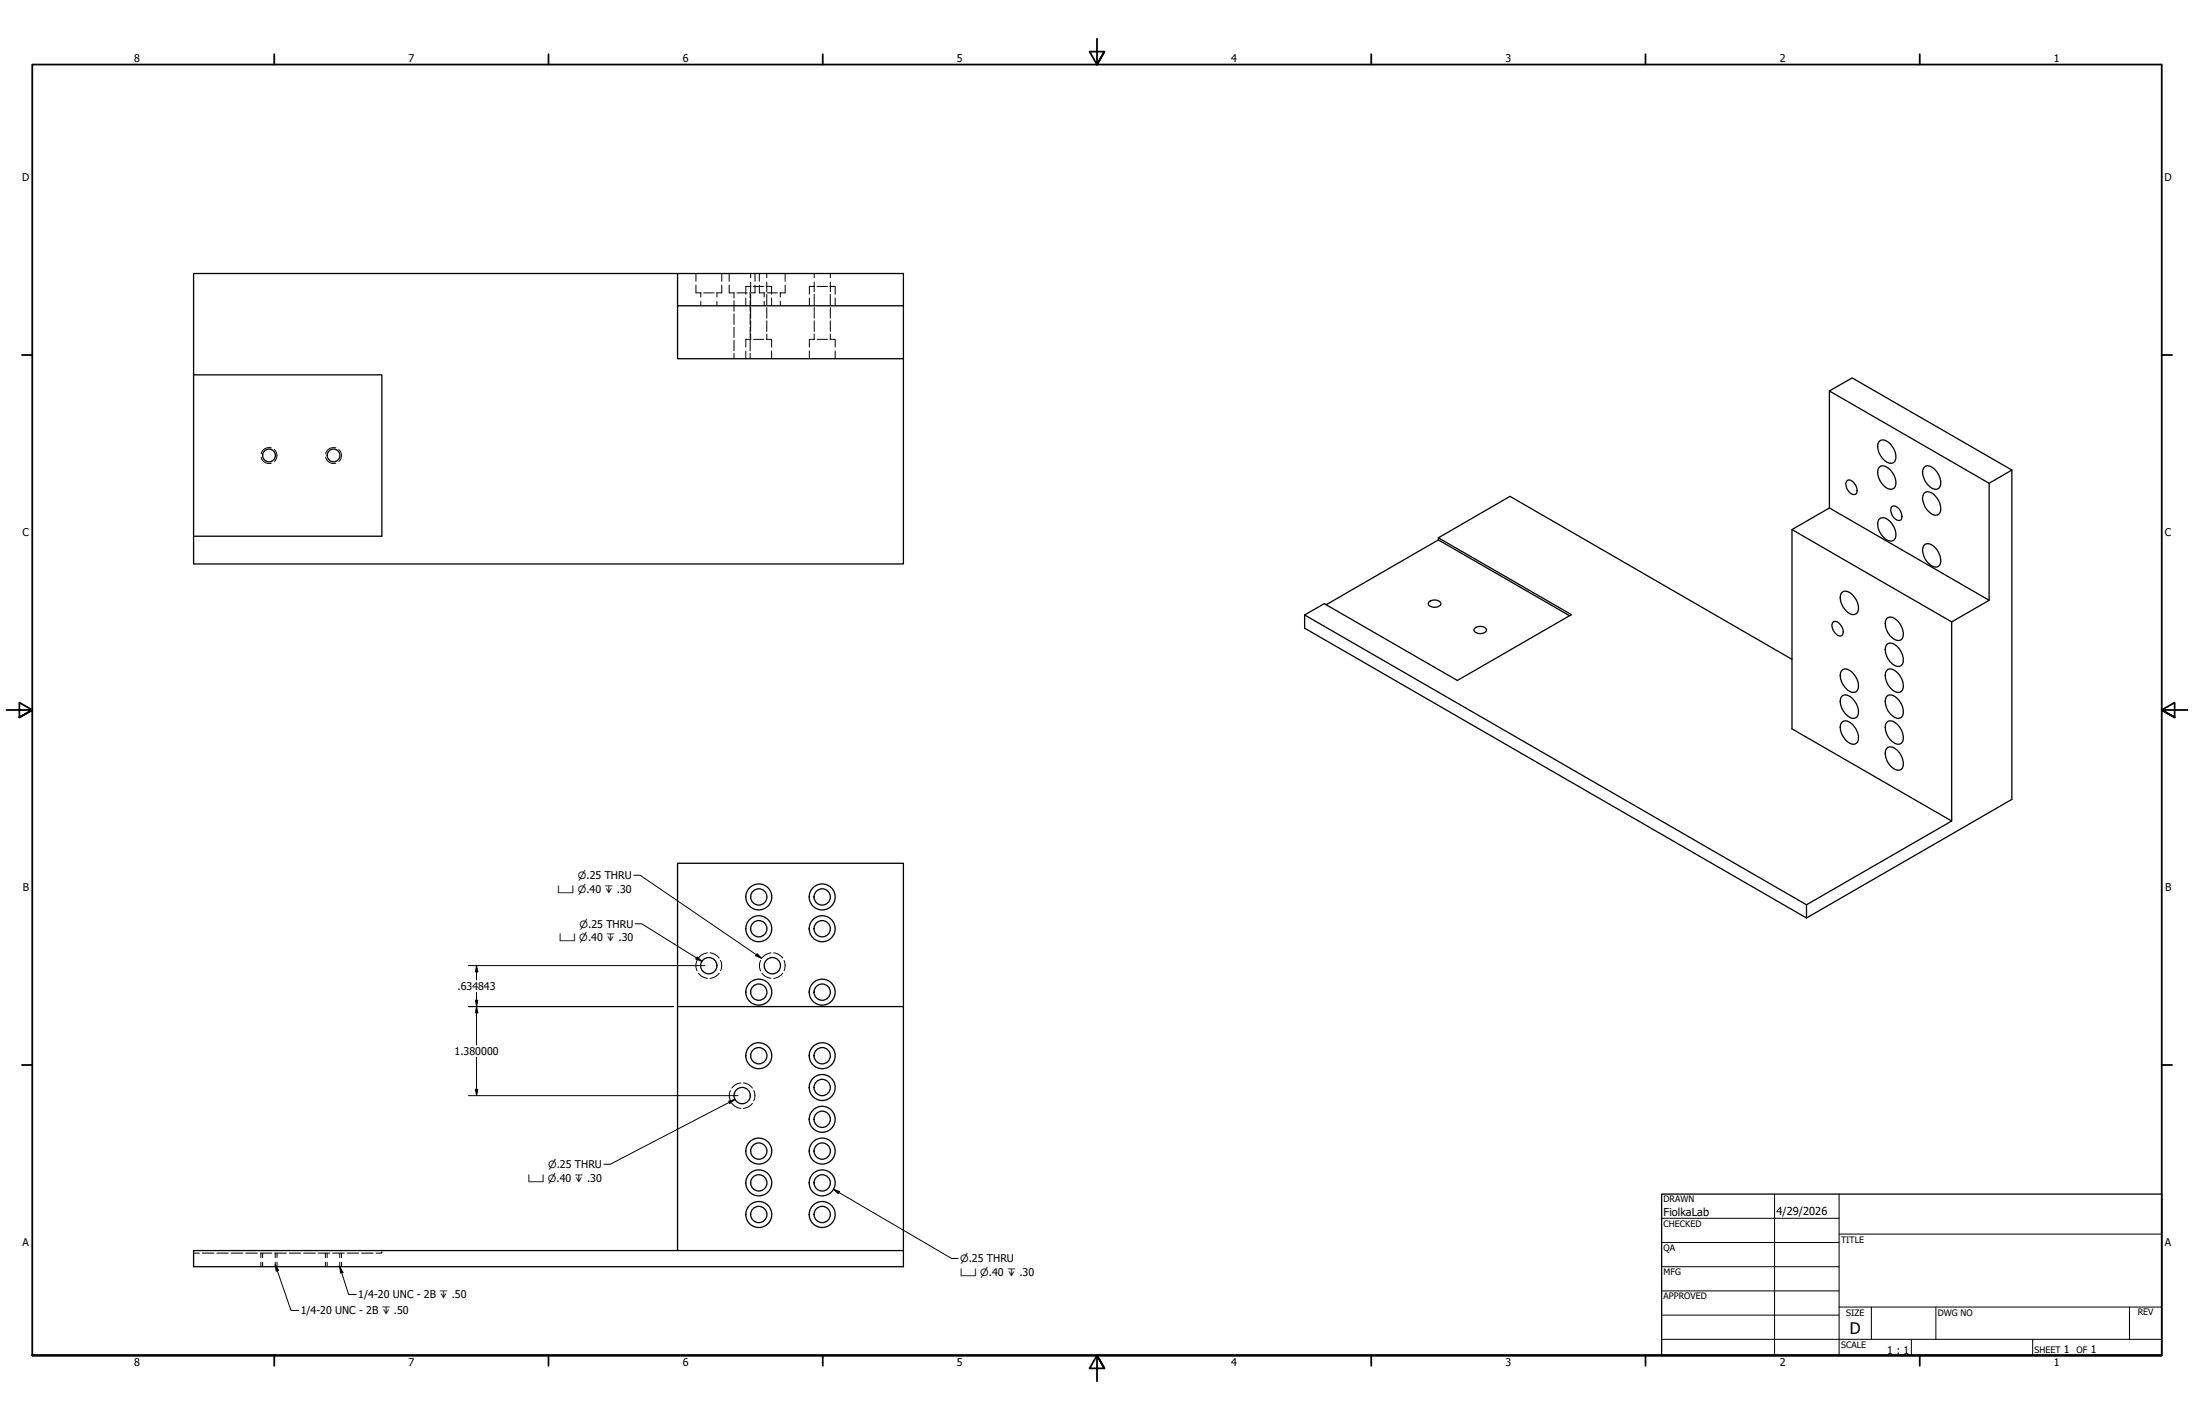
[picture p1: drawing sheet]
<svg xmlns="http://www.w3.org/2000/svg" width="864mm" height="559mm" viewBox="0 0 864 559" stroke-linecap="round" stroke-linejoin="round" font-family="sans-serif">
<!-- layer: Hidden (ANSI) -->
<g fill="none" stroke="#000" stroke-width=".39">
<path d="M273.9 112.2v3.1h2.1M273.9 107.6v3.1M275.8 115.3v1.6M275.8 118.6v1.7M277 115.3h4.1M282.2 115.3v1.6M282.2 118.6v1.7M284.1 112.2v3.1h-2M284.1 107.6v3.1M287 112.2v3.1h2.1M287 107.6v3.1M288.9 115.3v2"/>
<path d="M288.9 118.4v4.1M290.1 115.3h4M293.6 117.3v3M295.3 115.3v2M295.3 118.4v4.1M295.5 107.6v1.7M295.5 111v3.8M295.5 115.8v4.2M295.6 112.7h-2v3.1M296.6 112.7h4.1M297.2 112.2v3.1h-2.1M297.2 107.6v3.1"/>
<path d="M298.9 112.2v3.1h2M298.9 107.6v3.1M300.8 115.3v1.6M300.8 118.6v1.7M301.7 112.7h2v3.1M301.8 107.6v1.7M301.8 111v3.8M301.8 115.8v4.2M301.9 115.3h4.1M303.7 117.3v3M307.1 115.3v1.6M307.1 118.6v1.7"/>
<path d="M309.1 112.2v3.1h-2.1M309.1 107.6v3.1M318.6 117.3v3M320.5 107.6v1.7M320.5 111v3.8M320.5 115.8v4.2M320.6 112.7h-2v3.1M321.6 112.7h4.1M326.7 112.7h2v3.1M326.8 107.6v1.7M326.8 111v3.8M326.8 115.8v4.2"/>
<path d="M328.7 117.3v3M288.9 123.5v4.2M288.9 128.7v4.1M288.9 133.9v4.1M288.9 139.1v2.1M293.6 138.1v3.1M295.3 123.5v4.2M295.3 128.7v4.1M295.3 133.9v4.1M295.3 139.1v2.1M295.5 121v4.2M295.5 126.2v4.2"/>
<path d="M295.5 131.4v2.1M295.6 133.5h-2v3.1M296.6 133.5h4.1M301.7 133.5h2v3.1M301.8 121v4.2M301.8 126.2v4.2M301.8 131.4v2.1M303.7 138.1v3.1M318.6 138.1v3.1M320.5 121v4.2M320.5 126.2v4.2M320.5 131.4v2.1"/>
<path d="M320.6 133.5h-2v3.1M321.6 133.5h4.1M326.7 133.5h2v3.1M326.8 121v4.2M326.8 126.2v4.2M326.8 131.4v2.1M328.7 138.1v3.1M274.4 378a4.5 4.5 0 0 0 0 4.1M278.4 375a4.9 4.9 0 0 0-3.5 2M279.5 375a4.9 4.9 0 0 1 3.6 2M283.6 378a4.3 4.3 0 0 1 0 4M299.3 378a5.2 5.2 0 0 0 0 4.1"/>
<path d="M303.5 375a4.9 4.9 0 0 0-3.6 2M304.5 375a4.9 4.9 0 0 1 3.6 2M308.6 378a4.9 4.9 0 0 1 0 4M274.9 383a4.9 4.9 0 0 0 3.5 2M283.1 383a4.9 4.9 0 0 1-3.6 2M299.9 383a4.9 4.9 0 0 0 3.6 2M308.1 383a4.9 4.9 0 0 1-3.6 2M287.5 429.1l-.4 1.4 .4 2.7M288 434.1a4.9 4.9 0 0 0 3.6 2.1M291.6 426.1a4.9 4.9 0 0 0-3.6 2.1M292.6 426.1a4.6 4.6 0 0 1 3.6 2.1M296.2 434.1a4.6 4.6 0 0 1-3.6 2.1"/>
<path d="M296.7 429.1a4.3 4.3 0 0 1 0 4.1M76.2 493.1h2.3M79.6 493.1h4.6M85.3 493.1h4.6M91 493.1h4.6M96.7 493.1h4.6M102.4 493.1h4.6M103.4 493.1v1.8M103.4 496.7v1.8M108.1 493.1h4.6M108.3 493.1v1.8M108.3 496.7v1.8"/>
<path d="M113.9 493.1h4.5M119.5 493.1h4.6M125.2 493.1h4.6M128.8 493.1v1.8M128.8 496.7v1.8M130.9 493.1h4.6M133.7 493.1v1.8M133.7 496.7v1.8M136.7 493.1h4.5M142.4 493.1h4.5M150.3 492.8v.3h-2.3M150.3 492.1v.3"/>
</g>
<!-- layer: Hidden Narrow (ANSI) -->
<g fill="none" stroke="#000" stroke-width=".39">
<path d="M102.8 179.9a3.1 3.1 0 0 0 4 2.3M106.8 176.3a3.1 3.1 0 0 0-4 2.3M107.9 176.9a3 3 0 0 1 0 4.6M128.2 179.9a3.1 3.1 0 0 0 4 2.3M132.2 176.3a3.1 3.1 0 0 0-4 2.3M133.3 176.9a3 3 0 0 1 0 4.6M102.7 493.1v1.8M102.7 496.7v1.8M109 493.1v1.8M109 496.7v1.8M128.1 493.1v1.8M128.1 496.7v1.8"/>
<path d="M134.4 493.1v1.8M134.4 496.7v1.8"/>
</g>
<!-- layer: Visible (ANSI) -->
<g fill="none" stroke="#000" stroke-width=".51">
<path d="M266.7 107.6h-190.5v39.9h74.1v63.5h-74.1M266.7 120.3h88.9v20.9h-88.9zM266.7 120.3v-12.7h88.9v12.7M76.2 147.5v63.5M355.6 141.2v80.7h-279.4v-10.9M720.1 153.9l8.9-5.2 62.9 36.3-8.9 5.2M739.6 173.8a2.35 2.35 0 0 1 3.3-.1 7.2 7.2 0 0 1 3.1 7.6 2.41 2.41 0 0 1-4.1 .1 6.7 6.7 0 0 1-2.3-7.6zM720.1 199.9v-46l62.9 36.3v46M727.1 189.1a2.12 2.12 0 0 1 2.8 1.1 3.6 3.6 0 0 1 .6 4.2 3.2 3.2 0 0 1-3.8-2.9l-.2-1.1zM739.6 184a2.21 2.21 0 0 1 3.3 0 7.1 7.1 0 0 1 3.1 7.5 2.37 2.37 0 0 1-4.1 .1 6.8 6.8 0 0 1-2.3-7.6zM744.7 199.3a2.56 2.56 0 0 1 3.5 2 2.97 2.97 0 0 1 0 3.4 3.3 3.3 0 0 1-3.9-3.1v-1.8zM757.3 194.2a2.34 2.34 0 0 1 3.3-.1 7.3 7.3 0 0 1 3.1 7.6 2.34 2.34 0 0 1-4 0 7.3 7.3 0 0 1-2.8-6.7z"/>
<path d="M757.3 184a2.2 2.2 0 0 1 3.3 0 7.2 7.2 0 0 1 3.1 7.5 2 2 0 0 1-3.1 .7 7.3 7.3 0 0 1-3.7-7.4zM791.9 185v129.6l-80.8 46.7M566.2 212.5v-.9l52.4 30.3-44.9 25.9-52.4-30.2-7.8 4.4v5.2l197.6 114.1v-5.3M566.2 211.6l28.2-16.3 111 64.2M705.4 208.4v78.4l62.8 36.3-57.1 32.9M739.6 204.4a2.35 2.35 0 0 1 3.3-.1 7.2 7.2 0 0 1 3.1 7.6 2.41 2.41 0 0 1-4.1 .1 6.7 6.7 0 0 1-2.3-7.6zM757.3 214.6a2.34 2.34 0 0 1 3.3 0 7.3 7.3 0 0 1 3.1 7.5 2.04 2.04 0 0 1-3.1 .7 7.3 7.3 0 0 1-3.7-7.3zM522 238l44.2-25.5 51.7 29.8M562.4 237a3.1 3.1 0 0 1 4.8 .6 2.88 2.88 0 0 1-5 0zM724.9 233.3a2.76 2.76 0 0 1 4.3 .8 6.8 6.8 0 0 1 2.1 6.7 2.44 2.44 0 0 1-4.1 .1 6.9 6.9 0 0 1-2.3-7.6zM513.5 242l197.6 114M580.3 247.4a3.2 3.2 0 0 1 4.9 .5 2.88 2.88 0 0 1-5.1 0z"/>
<path d="M721.6 244.7a3.2 3.2 0 0 1 3.8 3 1.8 1.8 0 0 1-1 2.6 4.2 4.2 0 0 1-3.2-5zM742.6 253.7a2.34 2.34 0 0 1 3.3 0 7.3 7.3 0 0 1 3 7.5 2.04 2.04 0 0 1-3 .7 6.8 6.8 0 0 1-3.3-8.2zM742.6 243.5a2.34 2.34 0 0 1 3.3 0 7.3 7.3 0 0 1 3 7.5 2.04 2.04 0 0 1-3 .7 6.8 6.8 0 0 1-3.3-8.2zM768.2 244.7l-62.8-36.3 14.7-8.5 62.9 36.3-14.8 8.5v78.4M724.9 274.1a2.76 2.76 0 0 1 4.3 .8 6.8 6.8 0 0 1 2.1 6.7 2.41 2.41 0 0 1-4.1 .1 6.7 6.7 0 0 1-2.3-7.6zM724.9 264a2.28 2.28 0 0 1 3.3-.1 7.2 7.2 0 0 1 3.1 7.5 2.04 2.04 0 0 1-3.1 .8 6.8 6.8 0 0 1-3.3-8.2zM742.6 264a2.2 2.2 0 0 1 3.3-.1 7.2 7.2 0 0 1 3 7.5 2 2 0 0 1-3 .8 6.9 6.9 0 0 1-3.3-8.2zM742.6 274.1a2.34 2.34 0 0 1 3.3 0 7.3 7.3 0 0 1 3 7.5 2.34 2.34 0 0 1-4 .1 6.7 6.7 0 0 1-2.3-7.6zM724.9 284.4a2.42 2.42 0 0 1 3.3-.1 7.3 7.3 0 0 1 3.1 7.5 2.08 2.08 0 0 1-3.1 .7 6.8 6.8 0 0 1-3.3-8.1zM742.6 294.6a2.34 2.34 0 0 1 3.3-.1 7.3 7.3 0 0 1 3 7.6 2.04 2.04 0 0 1-3 .7 6.8 6.8 0 0 1-3.3-8.2zM742.6 284.4a2.34 2.34 0 0 1 3.3-.1 7.3 7.3 0 0 1 3 7.5 2.04 2.04 0 0 1-3 .7 6.8 6.8 0 0 1-3.3-8.1zM266.7 396.1v-56.4h88.9v56.4"/>
<path d="M76.2 492.1h279.4v6.4h-279.4zM266.7 492.1v-96h88.9v96"/>
<circle cx="105.9" cy="179.2" r="2.51"/>
<circle cx="131.3" cy="179.2" r="2.51"/>
<circle cx="298.7" cy="353" r="3.2"/>
<circle cx="298.7" cy="353" r="5.1"/>
<circle cx="323.6" cy="353" r="3.2"/>
<circle cx="323.6" cy="353" r="5.1"/>
<circle cx="298.7" cy="365.5" r="3.2"/>
<circle cx="298.7" cy="365.5" r="5.1"/>
<circle cx="323.6" cy="365.5" r="3.2"/>
<circle cx="323.6" cy="365.5" r="5.1"/>
<circle cx="279" cy="380" r="3.2"/>
<circle cx="298.7" cy="390.4" r="3.2"/>
<circle cx="298.7" cy="390.4" r="5.1"/>
<circle cx="304" cy="380" r="3.2"/>
<circle cx="323.6" cy="390.4" r="3.2"/>
<circle cx="323.6" cy="390.4" r="5.1"/>
<circle cx="298.7" cy="415.4" r="3.2"/>
<circle cx="298.7" cy="415.4" r="5.1"/>
<circle cx="323.6" cy="415.4" r="3.2"/>
<circle cx="323.6" cy="415.4" r="5.1"/>
<circle cx="292.1" cy="431.1" r="3.2"/>
<circle cx="323.6" cy="428" r="3.2"/>
<circle cx="323.6" cy="428" r="5.1"/>
<circle cx="298.7" cy="453" r="3.2"/>
<circle cx="298.7" cy="453" r="5.1"/>
<circle cx="323.6" cy="440.5" r="3.2"/>
<circle cx="323.6" cy="453" r="3.2"/>
<circle cx="323.6" cy="453" r="5.1"/>
<circle cx="323.6" cy="440.5" r="5.1"/>
<circle cx="298.7" cy="465.5" r="3.2"/>
<circle cx="298.7" cy="477.9" r="3.2"/>
<circle cx="298.7" cy="465.5" r="5.1"/>
<circle cx="298.7" cy="477.9" r="5.1"/>
<circle cx="323.6" cy="465.5" r="3.2"/>
<circle cx="323.6" cy="477.9" r="3.2"/>
<circle cx="323.6" cy="465.5" r="5.1"/>
<circle cx="323.6" cy="477.9" r="5.1"/>
</g>
<!-- layer: Border (ANSI) -->
<g fill="none" stroke="#000" stroke-width=".7">
<path d="M431.8 15.2v10.2l-2.9-5.1h5.8l-2.9 5.1 2.9-5.1M107.9 21.3v4.1M215.9 21.3v4.1M323.8 21.3v4.1M539.8 21.3v4.1M647.7 21.3v4.1M755.6 21.3v4.1M8.6 139.7h4.1M850.9 139.7h4.1M2.5 279.4h10.2l-5.1-2.9v5.8l5.1-2.9-5.1 2.9M861.1 279.4h-10.2l5.1-2.9v5.8l-5.1-2.9 5.1 2.9M8.6 419.1h4.1"/>
<path d="M850.9 419.1h4.1M12.7 533.4v-508h838.2v508h-838.2h838.2M107.9 533.4v4.1M215.9 533.4v4.1M323.8 533.4v4.1M434.7 538.5l-2.9-5.1 2.9 5.1h-5.8l2.9-5.1v10.2M539.8 533.4v4.1M647.7 533.4v4.1M755.6 533.4v4.1"/>
</g>
<!-- layer: Title (ANSI) -->
<g fill="none" stroke="#000" stroke-width=".39">
<path d="M654 479.4h69.9M698.5 469.9v63.5M723.9 469.9v63.5M654 488.9h69.9M654 498.5h69.9M723.9 485.6h127M654 508h69.9M654 517.5h69.9M723.9 514.3h127M736.6 514.3v12.7M762 514.3v12.7M838.2 514.3v12.7"/>
<path d="M654 527h196.9M752.3 527v6.4M800.1 527v6.4"/>
</g>
<path d="M654 469.9h196.9v63.5h-196.9z" fill="none" stroke="#000" stroke-width=".51"/>
<!-- layer: Symbol (ANSI) -->
<path d="M249.5 344.4h2.5l47.8 32.7M250.1 363.5h2.5l23.7 14.8M274.4 376.6l1.9 1.7-2.4-.9zM298 375.3l1.8 1.8-2.4-1zM286.8 433.3l2.5-.7-2 1.6zM289.3 432.6l-49.1 25.6h-2.5M328 468l2.5 .9-.6 .8zM328 468l46.6 27.2h2.5M108.3 497.7l1.4 2.2-1 .4zM108.3 497.7l6.3 18h2.9M133.7 498.5l1.3 2.2-1 .3zM133.7 498.5l3.5 10.9h3.1" fill="none" stroke="#000" stroke-width=".39"/>
<path d="M274.4 376.6l1.9 1.7-2.4-.9zM298 375.3l1.8 1.8-2.4-1zM286.8 433.3l2.5-.7-2 1.6zM328 468l2.5 .9-.6 .8zM108.3 497.7l1.4 2.2-1 .4zM133.7 498.5l1.3 2.2-1 .3z" fill="#000"/>
<!-- layer: Dimension (ANSI) -->
<path d="M184.4 380h93M187.6 380l.5 2.5h-1zM187.6 380v5.6M184.4 396.1h80.7M187.1 393.6h1l-.5 2.5zM187.6 396.1l.5 2.5h-1zM187.6 390.5v20.7M187.6 416.1v15.1M184.4 431.2h106.1M187.1 428.7h1l-.5 2.5z" fill="none" stroke="#000" stroke-width=".39"/>
<path d="M187.1 393.6h1l-.5 2.5zM187.6 380l.5 2.5h-1zM187.6 396.1l.5 2.5h-1zM187.1 428.7h1l-.5 2.5z" fill="#000"/>
<text font-size="6.3" x="728.1" y="524.9">D</text>
<g font-size="4.3">
<text x="654.8" y="478.6">FiolkaLab</text>
<text x="699.3" y="478">4/29/2026</text>
</g>
<g font-size="4.2">
<text x="52.8" y="24.4">8</text>
<text x="160.8" y="24.4">7</text>
<text x="268.7" y="24.4">6</text>
<text x="376.7" y="24.4">5</text>
<text x="484.6" y="24.4">4</text>
<text x="592.6" y="24.4">3</text>
<text x="700.5" y="24.4">2</text>
<text x="808.5" y="24.4">1</text>
<text x="8.8" y="71.4">D</text>
<text x="852" y="71.4">D</text>
<text x="8.9" y="211.1">C</text>
<text x="852.2" y="211.1">C</text>
<text x="9" y="350.8">B</text>
<text x="852.2" y="350.8">B</text>
<text x="180.1" y="389.6">.634843</text>
<text x="178.9" y="415.2">1.380000</text>
<text x="8.9" y="490.5">A</text>
<text x="852.2" y="490.5">A</text>
<text x="141" y="510.9">1/4-20 UNC - 2B ↧ .50</text>
<text x="118.4" y="517.2">1/4-20 UNC - 2B ↧ .50</text>
<text x="742.9" y="532.6">1 : 1</text>
<text x="812.4" y="532.6">1</text>
<text x="823" y="532.6">1</text>
<text x="52.8" y="537.5">8</text>
<text x="160.8" y="537.5">7</text>
<text x="268.7" y="537.5">6</text>
<text x="376.7" y="537.5">5</text>
<text x="484.6" y="537.5">4</text>
<text x="592.6" y="537.5">3</text>
<text x="700.5" y="537.5">2</text>
<text x="808.5" y="537.5">1</text>
</g>
<g font-size="3.9">
<text x="227.5" y="345.9">⌀.25 THRU</text>
<text x="219.5" y="351.3">⌴ ⌀.40 ↧ .30</text>
<text x="228.1" y="365.1">⌀.25 THRU</text>
<text x="220.1" y="370.4">⌴ ⌀.40 ↧ .30</text>
<text x="215.7" y="459.7">⌀.25 THRU</text>
<text x="207.7" y="465">⌴ ⌀.40 ↧ .30</text>
<text x="377.9" y="496.8">⌀.25 THRU</text>
<text x="377.9" y="502.1">⌴ ⌀.40 ↧ .30</text>
</g>
<g font-size="3.5">
<text x="654.8" y="473.2">DRAWN</text>
<text x="654.8" y="482.8">CHECKED</text>
<text x="724.7" y="488.9">TITLE</text>
<text x="654.8" y="492.3">QA</text>
<text x="654.8" y="501.8">MFG</text>
<text x="654.8" y="511.4">APPROVED</text>
<text x="726.7" y="517.7">SIZE</text>
<text x="762.8" y="517.7">DWG NO</text>
<text x="841.4" y="517.7">REV</text>
<text x="724.7" y="530.4">SCALE</text>
<text x="800.9" y="532.6">SHEET</text>
<text x="817.4" y="532.6">OF</text>
</g>
</svg>
